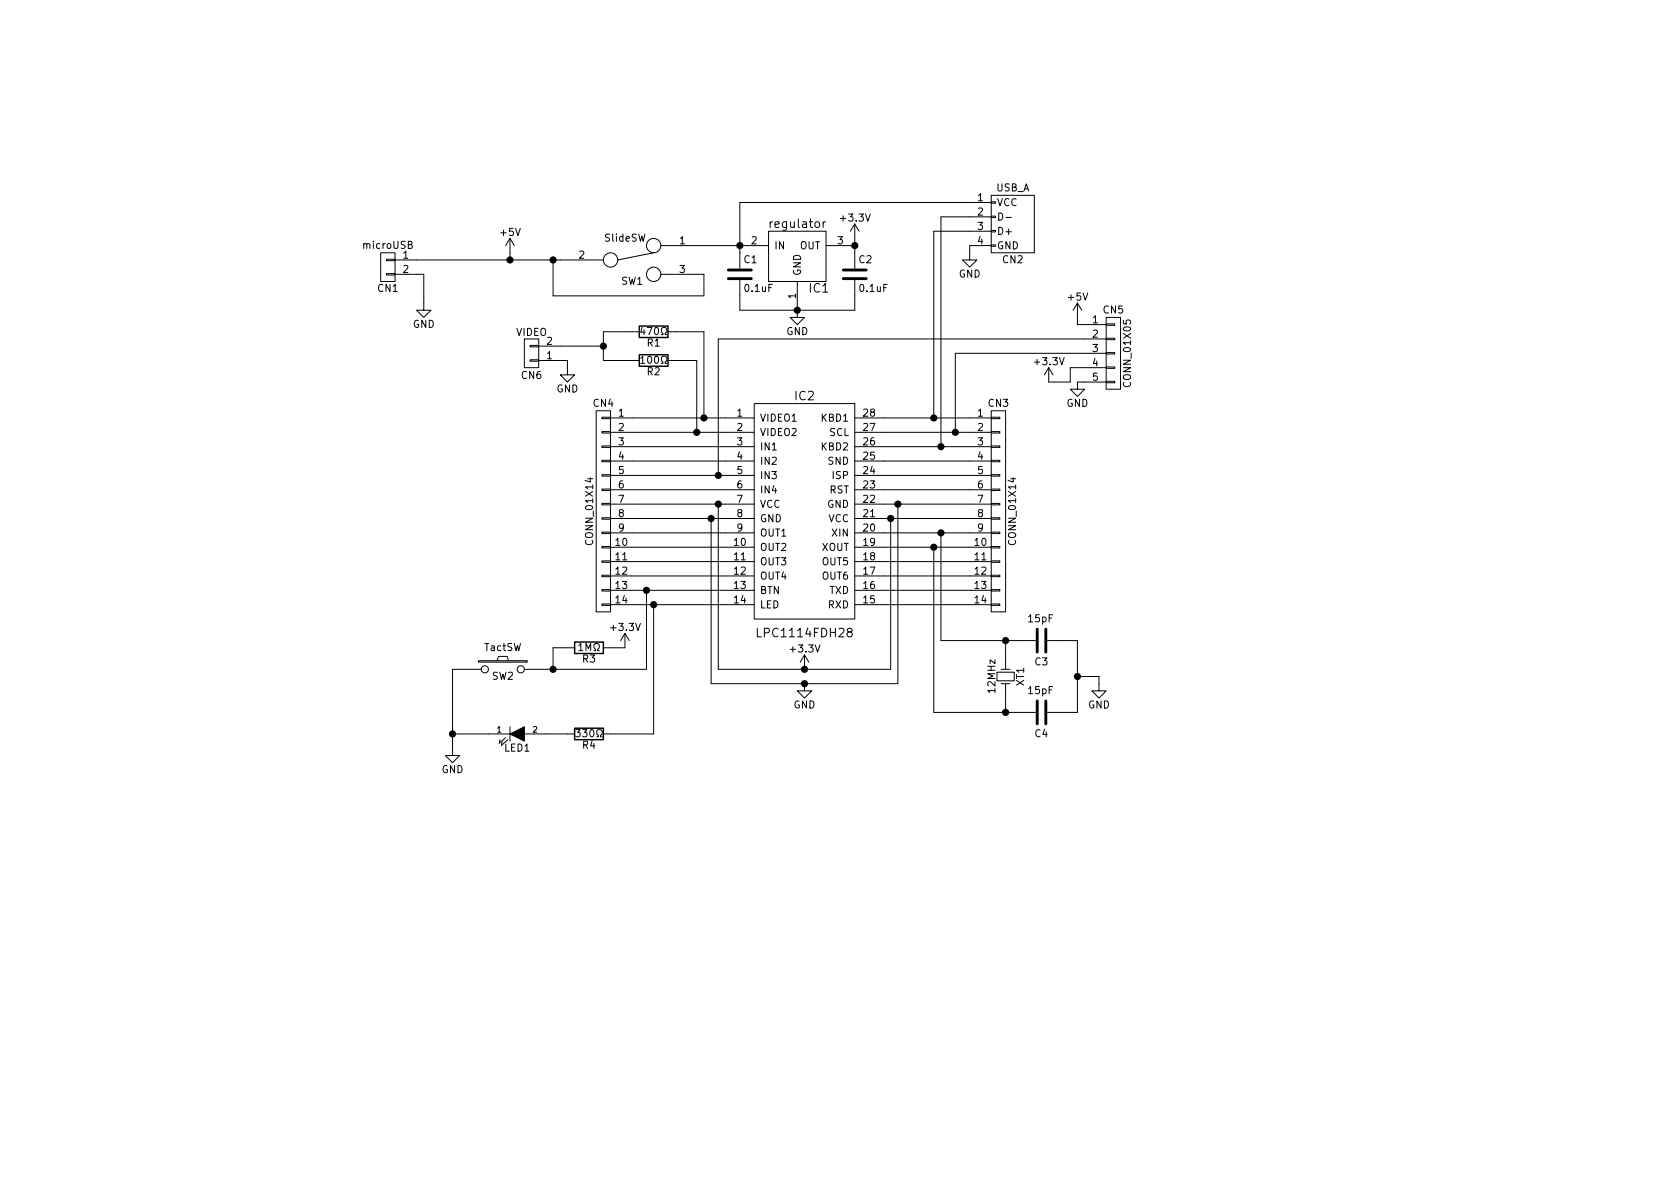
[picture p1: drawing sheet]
<svg xmlns="http://www.w3.org/2000/svg" width="297mm" height="210mm" viewBox="0 0 297 210" stroke-linecap="round" stroke-linejoin="round" font-family="sans-serif">
<g fill="none" stroke="#000" stroke-width=".18">
<path d="M145.5 39.2v1M146 39.2l-.3 .1-.2 .2M151.1 39.6l-.7 1.3M151.1 39.6v7.9M151.1 39.6l.8 1.3M175.3 34.5h7.6v10.2h-7.6zM175.3 35.7h.7v.2h-.7zM175.3 38.2h.7v.3h-.7zM175.3 35.8h-44.5v11.7M175.3 38.3h-8.9v40.7M176.6 37.7a.64 .64 0 0 1 .7 .6 .64 .64 0 0 1-.7 .6zM177.9 38.4h.9"/>
<path d="M67.3 44.7h2.5v5.1h-2.5zM68.3 48.4h1.5v.2h-1.5zM68.3 45.8h1.5v.3h-1.5zM69.8 48.5h5.1v6.4h1.3l-1.3 1.2-1.2-1.2h1.2M69.8 46h36.9M72.2 43.3l.6-.2v-.3l-.6-.1v1.2h.5l.1-.1 .1-.3-.3-.2M90.2 46h.1M90.2 42.2l-.8 1.2M90.2 42.2v3.8M90.2 42.2l.7 1.2M92.7 59.9h2.5v5.1h-2.5zM97.8 46v6.3h26.7v-3.8h-7.7"/>
<path d="M113 58.7h-6.3v5h6.3M113.6 57.8l-.3 .9h.7M115.6 44.7l-6.4 1.3M116.8 43.4h19.1M116.9 59.2h.3v-.3a.54 .54 0 0 1-.2-.7 .54 .54 0 0 1 .7-.2 .57 .57 0 0 1-.1 .9v.3h.3M118.1 58.7h6.4v15.2M130.8 49.5v5.4h20.3v-5.4M135.9 40.9h10.1v8.9h-10.1zM141 49.8v6.3h1.2l-1.2 1.3-1.3-1.3h1.3M146 43.4h5.1M175.3 40.8h.7v.2h-.7zM175.3 43.3h.7v.3h-.7z"/>
<path d="M175.3 43.4h-3.9v2.6h1.3l-1.3 1.2-1.2-1.2h1.2M175.3 40.9h-10.2v33M190.5 53.6v3.8h5.1M190.5 53.6l-.8 1.3M190.5 53.6l.8 1.3M195.6 59.8h1.5v.3h-1.5zM195.6 57.3h1.5v.2h-1.5zM195.6 56.1h2.5v12.7h-2.5zM195.6 59.9h-68.6v24.2M93.7 61.1h1.5v.2h-1.5zM93.7 63.6h1.5v.3h-1.5zM95.2 63.7h5.1v2.6h1.3l-1.3 1.3-1.2-1.3h1.2"/>
<path d="M95.2 61.2h11.5M105.4 72.6h2.5v35.6h-2.5zM106.4 78.9h1.5v.2h-1.5zM106.4 76.3h1.5v.3h-1.5zM106.4 73.8h1.5v.2h-1.5zM107.9 73.9h25.4M107.9 76.4h25.4M107.9 79h25.4M113.3 63.3l.3-.3v1.3M113.3 64.3h.7M116.9 64.3h.3v-.3a.54 .54 0 0 1-.2-.7 .54 .54 0 0 1 .7-.3 .57 .57 0 0 1-.1 1v.3h.3M118.1 63.7h5.1v12.7"/>
<path d="M133.3 71.4h17.8v38.1h-17.8zM151.1 73.9h24.2M151.1 76.4h24.2M151.1 79h24.2M175.3 78.9h1.5v.2h-1.5zM175.3 76.3h1.5v.3h-1.5zM175.3 73.8h1.5v.2h-1.5zM175.3 72.6h2.5v35.6h-2.5zM185.4 65v2.6h3.8v-2.6h6.4M185.4 65l-.7 1.3M185.4 65l.8 1.3M195.6 67.4h1.5v.3h-1.5z"/>
<path d="M195.6 64.9h1.5v.2h-1.5zM195.6 62.4h1.5v.2h-1.5zM195.6 67.6h-5.1v1.2h1.3l-1.3 1.3-1.3-1.3h1.3M195.6 62.5h-26.7v13.9M106.4 99.2h1.5v.2h-1.5zM106.4 96.6h1.5v.3h-1.5zM106.4 94.1h1.5v.3h-1.5zM106.4 91.6h1.5v.2h-1.5zM106.4 89h1.5v.3h-1.5zM106.4 86.5h1.5v.2h-1.5zM106.4 83.9h1.5v.3h-1.5zM106.4 81.4h1.5v.3h-1.5z"/>
<path d="M107.9 81.5h25.4M107.9 84.1h25.4M107.9 86.6h25.4M107.9 89.1h25.4M107.9 91.7h25.4M107.9 94.2h25.4M107.9 96.8h25.4M107.9 99.3h25.4M127 89.1v29.3h30.5v-26.7M151.1 81.5h24.2M151.1 84.1h24.2M151.1 86.6h24.2"/>
<path d="M151.1 89.1h24.2M151.1 91.7h24.2M151.1 94.2h24.2M151.1 96.8h24.2M151.1 99.3h24.2M158.7 89.1v31.8h-33v-29.2M165.1 96.8v29.2h18M166.4 94.2v19.1h16.7M175.3 99.2h1.5v.2h-1.5zM175.3 96.6h1.5v.3h-1.5zM175.3 94.1h1.5v.3h-1.5zM175.3 91.6h1.5v.2h-1.5z"/>
<path d="M175.3 89h1.5v.3h-1.5zM175.3 86.5h1.5v.2h-1.5zM175.3 83.9h1.5v.3h-1.5zM175.3 81.4h1.5v.3h-1.5zM84.6 116.8h8.6v.3h-8.6zM85.1 118.4h-5.1v15.2h1.3l-1.3 1.3-1.3-1.3h1.3M87.9 116.8l.2-.7h1.6l.2 .7M101.6 114.5h-3.8v3.9M102.3 114.1l.4-.3v1.3M102.3 115.1h.7M103.6 115.1v-1.3l.4 .9 .4-.9v1.3M105 115.1h.3v-.3a.54 .54 0 0 1-.3-.7 .54 .54 0 0 1 .8-.3 .57 .57 0 0 1-.1 1v.3h.3"/>
<path d="M106.4 106.8h1.5v.3h-1.5zM106.4 104.3h1.5v.2h-1.5zM106.4 101.7h1.5v.3h-1.5zM107.9 101.8h25.4M107.9 104.4h25.4M107.9 106.9h25.4M110.5 112v2.5h-3.8M110.5 112l-.8 1.3M110.5 112l.8 1.3M114.3 104.4v14h-21.6M115.6 106.9v22.9h-8.9M142.2 115.8l-.7 1.3"/>
<path d="M142.2 115.8v2.6M142.2 115.8l.8 1.3M150.1 111.8l-.3-.4 .1-.2a.48 .48 0 0 1 .7 0l.1 .2-.2 .3-.6 .2v.6a.48 .48 0 0 0 .8-.2v-.3l-.3-.2M151.1 101.8h24.2M151.1 104.4h24.2M151.1 106.9h24.2M175.3 106.8h1.5v.3h-1.5zM175.3 104.3h1.5v.2h-1.5zM175.3 101.7h1.5v.3h-1.5zM176.3 118.9h3v1.5h-3zM177 118.4h1.6M177.8 113.3v5.1"/>
<path d="M185.2 113.3h5.3v12.7h-5.3M190.5 119.6h3.8v2.6h1.3l-1.3 1.2-1.3-1.2h1.3M80 129.8h10.2M89.4 130.4l-1.1 1 .1-.6M89.8 130.8l-1.2 1 .2-.6M90.2 128.5v2.6M92.7 129.8h8.9M101.8 129h.8l-.5 .5 .4 .1v.6l-.2 .1-.5-.1M105.5 130.3h.3v-.3a.54 .54 0 0 1-.3-.7 .54 .54 0 0 1 .8-.2 .57 .57 0 0 1-.1 .9v.3h.3M142.2 120.9v1.3h1.3l-1.3 1.2-1.2-1.2h1.2M177 120.9h1.6M177.8 120.9v5.1"/>
<circle cx="107.9" cy="46" r="1.27"/>
<circle cx="115.6" cy="48.5" r="1.27"/>
<circle cx="115.6" cy="43.4" r="1.27"/>
<circle cx="85.7" cy="118.4" r=".63"/>
<circle cx="92.1" cy="118.4" r=".63"/>
</g>
<path d="M128.8 49.3h4M128.8 47.7h4M149.1 49.3h4.1M149.1 47.7h4.1M183.4 111.2v4.1M184.9 111.2v4.1M183.4 123.9v4.1M184.9 123.9v4.1" fill="none" stroke="#000" stroke-width=".51"/>
<path d="M113 57.7h5.1v2h-5.1zM113 62.7h5.1v2.1h-5.1zM101.6 113.5h5.1v2.1h-5.1zM101.6 128.8h5.1v2h-5.1z" fill="none" stroke="#000" stroke-width=".25"/>
<path d="M90.2 129.8l2.5-1.3v2.6z" fill="#000" stroke="#000" stroke-width=".18"/>
<g fill="#000" stroke="#000" stroke-width=".25">
<circle cx="90.2" cy="46" r=".51"/>
<circle cx="97.8" cy="46" r=".51"/>
<circle cx="130.8" cy="43.4" r=".51"/>
<circle cx="141" cy="54.9" r=".51"/>
<circle cx="151.1" cy="43.4" r=".51"/>
<circle cx="106.7" cy="61.2" r=".51"/>
<circle cx="123.2" cy="76.4" r=".51"/>
<circle cx="124.5" cy="73.9" r=".51"/>
<circle cx="165.1" cy="73.9" r=".51"/>
<circle cx="166.4" cy="79" r=".51"/>
<circle cx="168.9" cy="76.4" r=".51"/>
<circle cx="125.7" cy="91.7" r=".51"/>
<circle cx="127" cy="89.1" r=".51"/>
<circle cx="127" cy="84.1" r=".51"/>
<circle cx="157.5" cy="91.7" r=".51"/>
<circle cx="158.8" cy="89.1" r=".51"/>
<circle cx="165.1" cy="96.8" r=".51"/>
<circle cx="166.4" cy="94.2" r=".51"/>
<circle cx="97.8" cy="118.4" r=".51"/>
<circle cx="114.3" cy="104.4" r=".51"/>
<circle cx="115.6" cy="106.9" r=".51"/>
<circle cx="142.2" cy="118.4" r=".51"/>
<circle cx="177.8" cy="113.3" r=".51"/>
<circle cx="190.5" cy="119.6" r=".51"/>
<circle cx="80" cy="129.8" r=".51"/>
<circle cx="142.2" cy="120.9" r=".51"/>
<circle cx="177.8" cy="126" r=".51"/>
</g>
<g font-size="2.1">
<text x="136.4" y="40.3">regulator</text>
<text x="143.1" y="51.7">IC1</text>
<text x="140.6" y="70.8">IC2</text>
<text x="134.4" y="112.7">LPC1114FDH28</text>
</g>
<g font-size="1.8">
<text x="172.9" y="35.6">1</text>
<text x="176.1" y="33.8">USB_A</text>
<text x="88.6" y="41.7">+5V</text>
<text x="148.8" y="39.2">+3.3V</text>
<text x="172.9" y="38.1">2</text>
<text x="172.9" y="40.6">3</text>
<text x="176.3" y="36.4">VCC</text>
<text x="176.3" y="41.5">D+</text>
<text x="64.3" y="44">microUSB</text>
<text x="71.3" y="45.7">1</text>
<text x="102.4" y="45.7">2</text>
<text x="107" y="42.7">SlideSW</text>
<text x="120.2" y="43.2">1</text>
<text x="131.6" y="46.5">C1</text>
<text x="132.9" y="43.2">2</text>
<text x="136.9" y="44.1">IN</text>
<text x="141.3" y="44.1">OUT</text>
<text x="148.1" y="43.2">3</text>
<text x="151.9" y="46.5">C2</text>
<text x="172.9" y="43.2">4</text>
<text x="176.3" y="44.1">GND</text>
<text x="177.3" y="46.5">CN2</text>
<text x="66.8" y="51.6">CN1</text>
<text x="71.3" y="48.3">2</text>
<text x="109.9" y="50.3">SW1</text>
<text x="120.2" y="48.3">3</text>
<text x="131.8" y="51.6">0.1uF</text>
<text x="140.7" y="52.8" transform="rotate(-90 140.7 52.8)">1</text>
<text x="141.6" y="48.8" transform="rotate(-90 141.6 48.8)">GND</text>
<text x="152.1" y="51.6">0.1uF</text>
<text x="169.5" y="49.1">GND</text>
<text x="188.9" y="53.1">+5V</text>
<text x="73" y="58">GND</text>
<text x="91.2" y="59.4">VIDEO</text>
<text x="114.1" y="59.2">470</text>
<text x="139" y="59.2">GND</text>
<text x="193.2" y="57.1">1</text>
<text x="193.2" y="59.7">2</text>
<text x="195.1" y="55.4">CN5</text>
<text x="96.7" y="63.5">1</text>
<text x="96.7" y="61">2</text>
<text x="114.1" y="64.3">100</text>
<text x="114.5" y="61.3">R1</text>
<text x="183.1" y="64.6">+3.3V</text>
<text x="193.2" y="62.2">3</text>
<text x="193.2" y="64.8">4</text>
<text x="92.2" y="67">CN6</text>
<text x="98.4" y="69.4">GND</text>
<text x="104.9" y="71.9">CN4</text>
<text x="114.5" y="66.3">R2</text>
<text x="174.8" y="71.9">CN3</text>
<text x="188.5" y="71.9">GND</text>
<text x="193.2" y="67.3">5</text>
<text x="199.9" y="68.1" transform="rotate(-90 199.9 68.1)">CONN_01X05</text>
<text x="109.4" y="73.7">1</text>
<text x="109.4" y="76.2">2</text>
<text x="130.3" y="73.7">1</text>
<text x="130.3" y="76.2">2</text>
<text x="134.4" y="74.5">VIDEO1</text>
<text x="134.4" y="77.1">VIDEO2</text>
<text x="145.3" y="74.5">KBD1</text>
<text x="146.6" y="77.1">SCL</text>
<text x="152.7" y="76.2">27</text>
<text x="152.7" y="73.7">28</text>
<text x="172.9" y="73.7">1</text>
<text x="172.9" y="76.2">2</text>
<text x="109.4" y="78.7">3</text>
<text x="109.4" y="81.3">4</text>
<text x="109.4" y="83.8">5</text>
<text x="130.3" y="78.7">3</text>
<text x="130.3" y="81.3">4</text>
<text x="130.3" y="83.8">5</text>
<text x="134.4" y="79.6">IN1</text>
<text x="134.4" y="82.2">IN2</text>
<text x="145.3" y="79.6">KBD2</text>
<text x="146.4" y="82.2">SND</text>
<text x="152.7" y="83.8">24</text>
<text x="152.7" y="81.3">25</text>
<text x="152.7" y="78.7">26</text>
<text x="172.9" y="78.7">3</text>
<text x="172.9" y="81.3">4</text>
<text x="172.9" y="83.8">5</text>
<text x="109.4" y="86.4">6</text>
<text x="109.4" y="88.9">7</text>
<text x="130.3" y="86.4">6</text>
<text x="130.3" y="88.9">7</text>
<text x="134.4" y="84.7">IN3</text>
<text x="134.4" y="87.2">IN4</text>
<text x="134.4" y="89.8">VCC</text>
<text x="146.2" y="89.8">GND</text>
<text x="146.6" y="87.2">RST</text>
<text x="147.3" y="84.7">ISP</text>
<text x="152.7" y="88.9">22</text>
<text x="152.7" y="86.4">23</text>
<text x="172.9" y="86.4">6</text>
<text x="172.9" y="88.9">7</text>
<text x="109.4" y="91.4">8</text>
<text x="109.4" y="94">9</text>
<text x="130.3" y="91.4">8</text>
<text x="130.3" y="94">9</text>
<text x="134.4" y="92.3">GND</text>
<text x="134.4" y="94.9">OUT1</text>
<text x="146.4" y="92.3">VCC</text>
<text x="147.2" y="94.9">XIN</text>
<text x="152.7" y="94">20</text>
<text x="152.7" y="91.4">21</text>
<text x="172.9" y="91.4">8</text>
<text x="172.9" y="94">9</text>
<text x="104.9" y="96.1" transform="rotate(-90 104.9 96.1)">CONN_01X14</text>
<text x="108.9" y="96.5">10</text>
<text x="108.9" y="99.1">11</text>
<text x="108.9" y="101.6">12</text>
<text x="129.8" y="96.5">10</text>
<text x="129.8" y="99.1">11</text>
<text x="129.8" y="101.6">12</text>
<text x="134.4" y="97.4">OUT2</text>
<text x="134.4" y="99.9">OUT3</text>
<text x="145.2" y="97.4">XOUT</text>
<text x="145.4" y="99.9">OUT5</text>
<text x="152.7" y="101.6">17</text>
<text x="152.7" y="99.1">18</text>
<text x="152.7" y="96.5">19</text>
<text x="172.4" y="96.5">10</text>
<text x="172.4" y="99.1">11</text>
<text x="172.4" y="101.6">12</text>
<text x="179.6" y="96.1" transform="rotate(-90 179.6 96.1)">CONN_01X14</text>
<text x="108.9" y="104.1">13</text>
<text x="108.9" y="106.7">14</text>
<text x="129.8" y="104.1">13</text>
<text x="129.8" y="106.7">14</text>
<text x="134.4" y="102.5">OUT4</text>
<text x="134.4" y="105">BTN</text>
<text x="134.4" y="107.6">LED</text>
<text x="145.4" y="102.5">OUT6</text>
<text x="146.4" y="107.6">RXD</text>
<text x="146.6" y="105">TXD</text>
<text x="152.7" y="106.7">15</text>
<text x="152.7" y="104.1">16</text>
<text x="172.4" y="104.1">13</text>
<text x="172.4" y="106.7">14</text>
<text x="108.2" y="111.6">+3.3V</text>
<text x="181.9" y="110">15pF</text>
<text x="85.7" y="115.1">TactSW</text>
<text x="103" y="117.1">R3</text>
<text x="139.9" y="115.4">+3.3V</text>
<text x="183" y="117.6">C3</text>
<text x="87" y="120.2">SW2</text>
<text x="140.3" y="125.3">GND</text>
<text x="176" y="122.4" transform="rotate(-90 176 122.4)">12MHz</text>
<text x="181.1" y="121.3" transform="rotate(-90 181.1 121.3)">XT1</text>
<text x="181.9" y="122.7">15pF</text>
<text x="192.4" y="125.3">GND</text>
<text x="102.7" y="130.3">330</text>
<text x="183" y="130.3">C4</text>
<text x="78.1" y="136.7">GND</text>
<text x="89.2" y="132.9">LED1</text>
<text x="103" y="132.4">R4</text>
</g>
<g font-size="1.4">
<text x="87.9" y="129.5">1</text>
<text x="94.2" y="129.5">2</text>
</g>
</svg>
